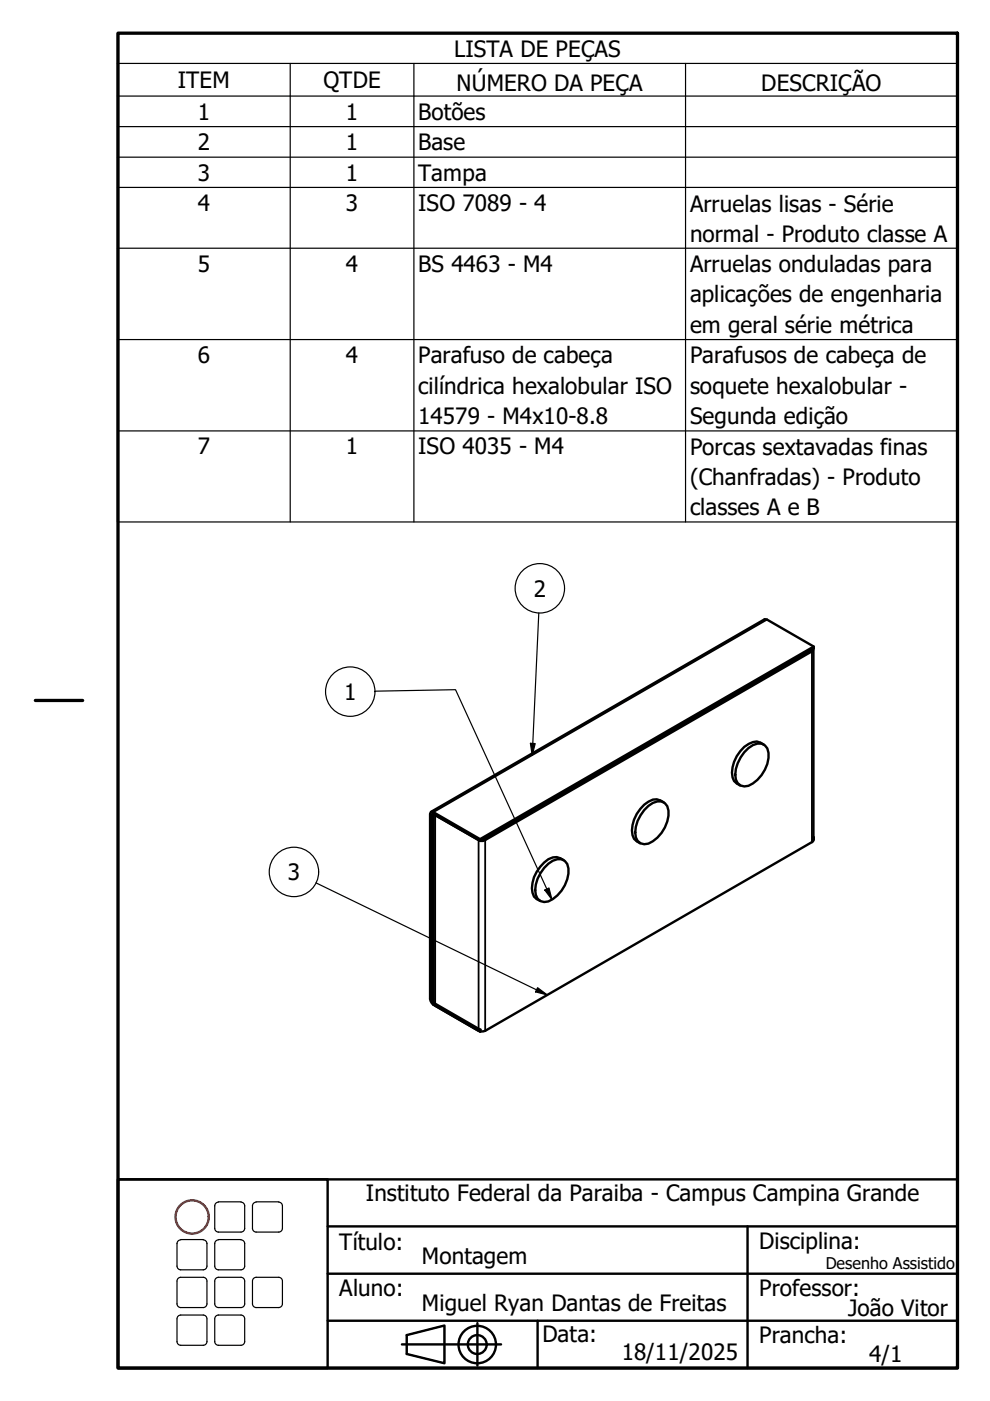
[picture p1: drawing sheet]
<svg xmlns="http://www.w3.org/2000/svg" width="210mm" height="297mm" viewBox="0 0 210 297" stroke-linecap="round" stroke-linejoin="round" font-family="sans-serif">
<g fill="none" stroke="#000" stroke-width=".51">
<path d="M172.4 137.5v.3l-.3 .3-69.2 40-1 .2M172.5 137.7l-.1 40.7-69.5 40.2-1.1 .1M172.5 137.1l-70.7 40.8M157.8 159.5a4.1 4.1 0 0 1 3.7-1.8 2.49 2.49 0 0 1 1.4 3 7.6 7.6 0 0 1-4.2 5.9 2.08 2.08 0 0 1-2.8-2.3 7.9 7.9 0 0 1 1.9-4.8zM161.9 157.8a2.47 2.47 0 0 0-3.2-.1 7.2 7.2 0 0 0-3.4 7.1l.3 .8 1.3 .9M91.4 172.1l70.7-40.8 .5 .1 9.9 5.7v.4l-70.7 40.8M91.9 172.6v39.8M92.3 172.8l9.2 5.3M136.6 171.8a4.1 4.1 0 0 1 3.7-1.9 2.49 2.49 0 0 1 1.4 3.1 7.6 7.6 0 0 1-4.2 5.9 2.09 2.09 0 0 1-2.8-2.4 7.6 7.6 0 0 1 1.9-4.7zM140.7 170.1a2.55 2.55 0 0 0-3.2-.1 7.3 7.3 0 0 0-3.4 7.1l.3 .7 1.3 1M172.5 177.5v.5M172.5 177.5h.1"/>
<path d="M116.3 183.1a2.75 2.75 0 0 1 3.5-.6 3.7 3.7 0 0 1 .5 3.9 7.5 7.5 0 0 1-4 4.7 2.09 2.09 0 0 1-2.8-2.4 7.7 7.7 0 0 1 2.8-5.6zM119.5 182.4a2.86 2.86 0 0 0-4.1 .5 7 7 0 0 0-2.5 6.4l.3 .8 1.3 .9M92.3 213.2l9.2 5.4M101.8 218.3v.4l-9.9-5.7-.3-.3-.4-.9v-39.2l.4-.5 10.2 5.8v.4l-9.9-5.7h-.3v39.7l10.3 6"/>
</g>
<path d="M162.6 131.4l-70.7 40.8v.4l-.3 .2-.4-.2M171.8 137.9l.3 .2v40.4M92.3 172.8v40.4M101.5 178.1v40.5M102.5 177.9l.4 .2v40.5M91.9 211.8l-.3 .2-.4-.2M92 212.6h-.1v.4" fill="none" stroke="#000" stroke-width=".38"/>
<g fill="none" stroke="#000" stroke-width=".25">
<path d="M24.9 13.4v-6.4h178.1v6.4M24.9 13.4h178.1v7M24.9 13.4v97.3h178.1v-90.3M61.5 13.4v97.3M87.8 13.4v97.3M145.4 13.4v97.3M24.9 20.4h178.1M24.9 26.8h178.1M24.9 33.3h178.1M24.9 39.7h178.1M24.9 52.6h178.1M24.9 72h178.1"/>
<path d="M24.9 91.4h178.1M114.2 130l-1.4 30.1M79.5 146.5l17.1-.3 20.4 44.5M112.5 157.6l1 .1-.7 2.4zM67 187.2l49 23.7M115.5 188.7l.9-.4 .6 2.4zM114 209.4l2 1.5-2.5-.6z"/>
<circle cx="114.5" cy="124.7" r="5.2"/>
<circle cx="74.3" cy="146.6" r="5.2"/>
<circle cx="62.3" cy="184.9" r="5.2"/>
</g>
<!-- layer: Borda (ISO) -->
<path d="M25 7h178v283.1h-178zM7.5 148.5h10" fill="none" stroke="#000" stroke-width=".7"/>
<circle cx="40.7" cy="258" r="3.5" fill="none" stroke="#f00" stroke-width=".51"/>
<g fill="none" stroke="#000" stroke-width=".51">
<path d="M25 250h44.5v40.1h-44.5zM25 250h178v40.1h-178zM69.5 270.1h133.5M69.5 260h133.5M158.5 260v30.1M69.5 280h133.5M85.2 285h21M86.2 283.1l8-2.1v8l-8-1.9zM101.2 280.5v9M114 280v10.1"/>
<circle cx="101.2" cy="285.1" r="4"/>
<circle cx="101.2" cy="285.1" r="2"/>
</g>
<!-- layer: 02_Legenda -->
<g fill="none" stroke="#000" stroke-width=".25">
<path d="M46.3 254.8h4.8M46.3 254.9a.79 .79 0 0 0-.8 .8v4.8M51.1 254.9a.79 .79 0 0 1 .8 .8v4.8M54.3 254.8h4.8M54.3 254.9a.79 .79 0 0 0-.8 .8v4.8M59.1 254.9a.79 .79 0 0 1 .8 .8v4.8M37.5 268.4a.79 .79 0 0 0 .8 .8M37.5 276.4a.79 .79 0 0 0 .8 .8M37.5 271.6v4.9M37.5 279.6v4.9M38.3 270.8h4.8a.79 .79 0 0 1 .8 .8M38.3 278.8h4.8a.79 .79 0 0 1 .8 .8"/>
<path d="M38.3 262.8h4.8M38.3 262.9a.79 .79 0 0 0-.8 .8v4.8M38.3 270.8a.79 .79 0 0 0-.8 .8M38.3 278.8a.79 .79 0 0 0-.8 .8M43.1 262.9a.79 .79 0 0 1 .8 .8v4.8M43.9 271.6v4.9M43.9 279.6v4.9M43.9 268.4a.79 .79 0 0 1-.8 .8h-4.8M43.9 276.4a.79 .79 0 0 1-.8 .8h-4.8M45.5 260.4a.79 .79 0 0 0 .8 .8M45.5 268.4a.79 .79 0 0 0 .8 .8M45.5 276.4a.79 .79 0 0 0 .8 .8"/>
<path d="M45.5 271.6v4.9M45.5 279.6v4.9M46.3 278.8h4.8a.79 .79 0 0 1 .8 .8M46.3 270.8h4.8a.79 .79 0 0 1 .8 .8M46.3 262.8h4.8M46.3 262.9a.79 .79 0 0 0-.8 .8v4.8M46.3 278.8a.79 .79 0 0 0-.8 .8M46.3 270.8a.79 .79 0 0 0-.8 .8M51.1 262.9a.79 .79 0 0 1 .8 .8v4.8M51.9 268.4a.79 .79 0 0 1-.8 .8h-4.8M51.9 260.4a.79 .79 0 0 1-.8 .8h-4.8M51.9 276.4a.79 .79 0 0 1-.8 .8h-4.8"/>
<path d="M51.9 271.6v4.9M51.9 279.6v4.9M53.5 260.4a.79 .79 0 0 0 .8 .8M53.5 276.4a.79 .79 0 0 0 .8 .8M53.5 271.6v4.9M54.3 270.8h4.8a.79 .79 0 0 1 .8 .8M54.3 270.8a.79 .79 0 0 0-.8 .8M59.9 260.4a.79 .79 0 0 1-.8 .8h-4.8M59.9 276.4a.79 .79 0 0 1-.8 .8h-4.8M59.9 271.6v4.9M37.5 284.4a.79 .79 0 0 0 .8 .8M43.9 284.4a.79 .79 0 0 1-.8 .8h-4.8"/>
<path d="M45.5 284.4a.79 .79 0 0 0 .8 .8M51.9 284.4a.79 .79 0 0 1-.8 .8h-4.8M86.2 283.1l8-2.1v8l-8-1.9z"/>
</g>
<path d="M112.5 157.6l1 .1-.7 2.4zM115.5 188.7l.9-.4 .6 2.4zM114 209.4l2 1.5-2.5-.6z" fill="#000"/>
<g font-size="4.8">
<text x="96.3" y="12.1">LISTA DE PEÇAS</text>
<text x="37.7" y="18.7">ITEM</text>
<text x="68.6" y="18.7">QTDE</text>
<text x="96.8" y="19.4">NÚMERO DA PEÇA</text>
<text x="161.4" y="19.2">DESCRIÇÃO</text>
<text x="41.9" y="25.4">1</text>
<text x="73.3" y="25.4">1</text>
<text x="88.6" y="25.5">Botões</text>
<text x="41.9" y="31.9">2</text>
<text x="73.3" y="31.8">1</text>
<text x="88.6" y="31.8">Base</text>
<text x="41.9" y="38.3">3</text>
<text x="73.3" y="38.3">1</text>
<text x="88.6" y="38.3">Tampa</text>
<text x="41.9" y="44.7">4</text>
<text x="73.3" y="44.8">3</text>
<text x="88.6" y="44.8">ISO 7089 - 4</text>
<text x="146.3" y="44.9">Arruelas lisas - Série</text>
<text x="146.3" y="51.4">normal - Produto classe A</text>
<text x="41.9" y="57.6">5</text>
<text x="73.3" y="57.6">4</text>
<text x="88.6" y="57.6">BS 4463 - M4</text>
<text x="146.3" y="57.7">Arruelas onduladas para</text>
<text x="146.3" y="64.1">aplicações de engenharia</text>
<text x="146.3" y="70.5">em geral série métrica</text>
<text x="41.9" y="77">6</text>
<text x="73.3" y="76.9">4</text>
<text x="88.6" y="77">Parafuso de cabeça</text>
<text x="146.3" y="77">Parafusos de cabeça de</text>
<text x="88.6" y="83.5">cilíndrica hexalobular ISO</text>
<text x="146.3" y="83.5">soquete hexalobular -</text>
<text x="88.6" y="89.9">14579 - M4x10-8.8</text>
<text x="146.3" y="89.9">Segunda edição</text>
<text x="41.9" y="96.3">7</text>
<text x="73.3" y="96.3">1</text>
<text x="88.6" y="96.3">ISO 4035 - M4</text>
<text x="146.3" y="96.4">Porcas sextavadas finas</text>
<text x="146.3" y="102.8">(Chanfradas) - Produto</text>
<text x="146.3" y="109.2">classes A e B</text>
<text x="113.2" y="126.5">2</text>
<text x="73" y="148.4">1</text>
<text x="61" y="186.7">3</text>
<text x="77.5" y="254.7">Instituto Federal da Paraiba - Campus Campina Grande</text>
<text x="71.9" y="265">Título:</text>
<text x="89.5" y="268">Montagem</text>
<text x="161" y="264.7">Disciplina:</text>
<text x="71.9" y="274.7">Aluno:</text>
<text x="161" y="274.7">Professor:</text>
<text x="89.5" y="278.1">Miguel Ryan Dantas de Freitas</text>
<text x="179.8" y="278.9">João Vitor</text>
<text x="115" y="284.5">Data:</text>
<text x="161" y="284.7">Prancha:</text>
<text x="131.8" y="288.3">18/11/2025</text>
<text x="184.3" y="288.8">4/1</text>
</g>
<text font-size="3.4" x="175.1" y="269">Desenho Assistido</text>
</svg>
